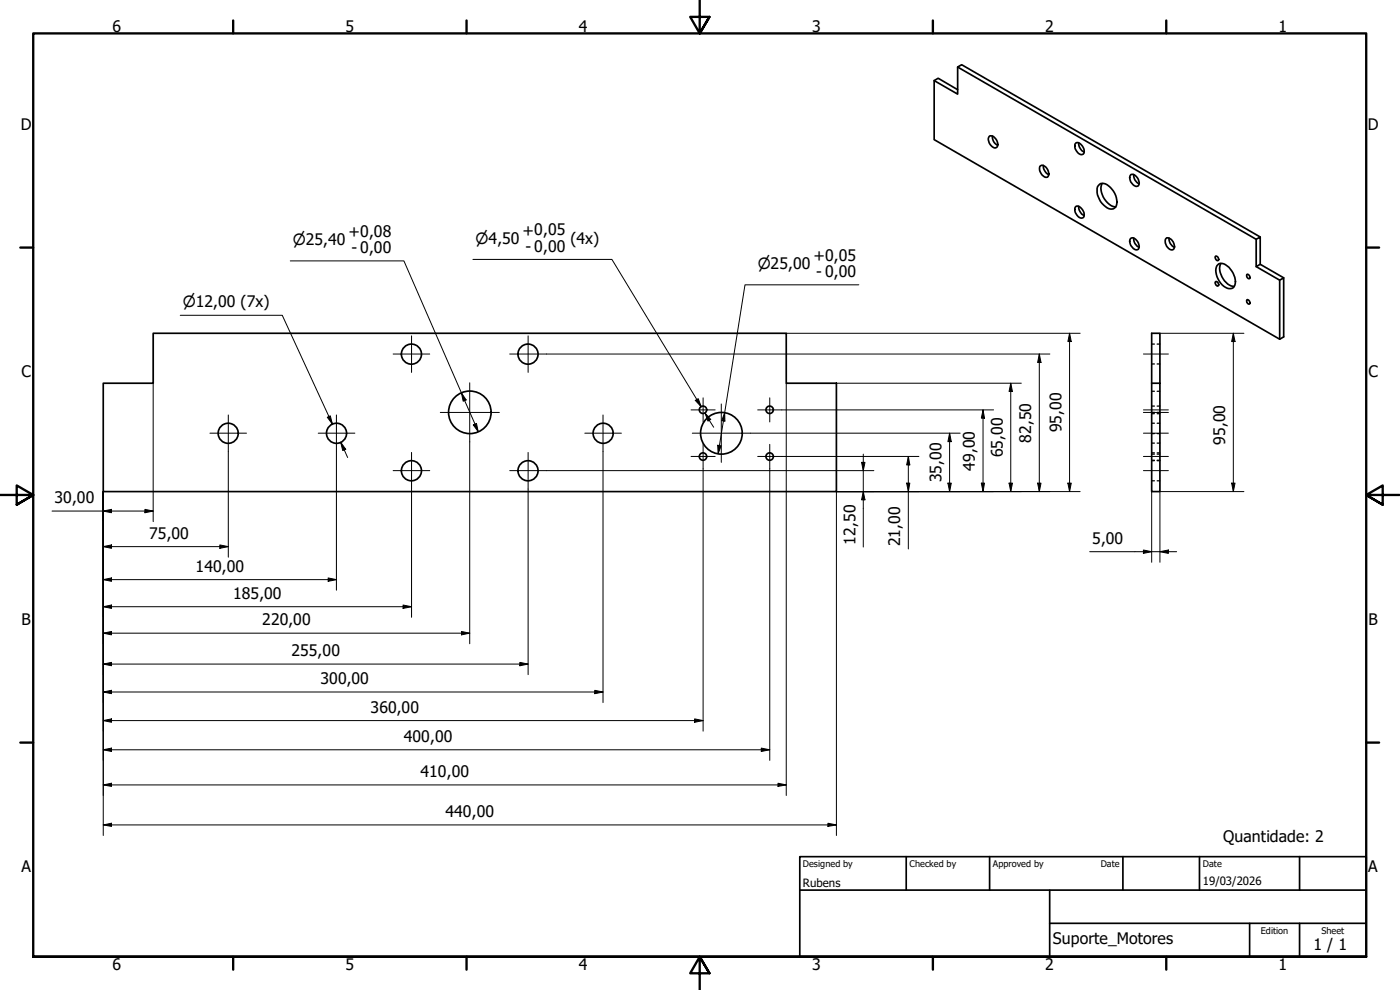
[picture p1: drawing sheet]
<svg xmlns="http://www.w3.org/2000/svg" width="420mm" height="297mm" viewBox="0 0 420 297" stroke-linecap="round" stroke-linejoin="round" font-family="sans-serif">
<!-- layer: Visible (ISO) -->
<g fill="none" stroke="#000" stroke-width=".51">
<path d="M280.4 24.2l7 4v-8.1l1.2-.7 89.6 51.7M287.4 26.9l-5.8-3.4-1.2 .7v17.7l103.6 59.9 1.3-.7v-17.7l-1.3 .7-7-4.1M287.4 20.1l89.6 51.7 1.2-.7v8.2M296.9 40.9a1.78 1.78 0 0 1 2.4 1.6l.1 .4a1.06 1.06 0 0 1-.6 1.5 1.06 1.06 0 0 1-1.4-.7l-.5-.9-.3-.8zM297.8 40.8a2.91 2.91 0 0 0 1.6 2.8M312.2 49.8a1.98 1.98 0 0 1 2.5 2 .94 .94 0 0 1-.3 1.3 .94 .94 0 0 1-1.3-.3 2.39 2.39 0 0 1-.9-3zM313.1 49.6a3.1 3.1 0 0 0 1.7 2.8M322.7 43.1a1.14 1.14 0 0 1 1.8 .4 1.89 1.89 0 0 1 .4 2.8 2.49 2.49 0 0 1-2.2-3.2zM323.7 42.8a3.1 3.1 0 0 0 1.7 2.8M329.6 55.7a2.31 2.31 0 0 1 3.6 .5 5.4 5.4 0 0 1 1.6 5.9 2.31 2.31 0 0 1-3.6-.6 5.1 5.1 0 0 1-1.6-5.8zM330.8 55a5.4 5.4 0 0 0 2.1 6.3l1 .6 .9 .2M339.4 52.4a2.42 2.42 0 0 1 2.2 3.3 1.89 1.89 0 0 1-2.4-1.5l-.2-.9z"/>
<path d="M340.2 52.4a2.83 2.83 0 0 0 1.7 2.8M322.7 62.2a1.14 1.14 0 0 1 1.8 .3 1.89 1.89 0 0 1 .4 2.9 2.49 2.49 0 0 1-2.2-3.2zM323.7 61.9a3.1 3.1 0 0 0 1.7 2.8M339.2 71.7a1.14 1.14 0 0 1 1.9 .4 1.89 1.89 0 0 1 .3 2.8 2.49 2.49 0 0 1-2.2-3.2zM340.2 71.4a2.83 2.83 0 0 0 1.7 2.8M349.9 71.6a1.98 1.98 0 0 1 2.5 2 .97 .97 0 0 1-.3 1.3 .97 .97 0 0 1-1.3-.3 2.45 2.45 0 0 1-.9-3zM350.8 71.4a2.83 2.83 0 0 0 1.7 2.8M364.8 76.9a.75 .75 0 0 1 .8 .4 .75 .75 0 0 1-.2 .9l-.6-.6zM365.3 79.7a1.95 1.95 0 0 1 3 .1 6 6 0 0 1 2.3 5.8 1.98 1.98 0 0 1-3.3 .3 5.6 5.6 0 0 1-2-6.2zM366.4 79a5.4 5.4 0 0 0 2 6.2l1 .6 1 .2M377 71.8v8.2l1.2-.7 7.1 4.1M364.9 84.4a.77 .77 0 0 1 .8 .6 .77 .77 0 0 1-.3 .8l-.5-.3-.2-.6z"/>
<path d="M374.2 82.3a.83 .83 0 0 1 .8 .4 .83 .83 0 0 1 0 .9h-.4l-.4-.5zM374.2 90a.83 .83 0 0 1 .8 .4 .83 .83 0 0 1 0 .8h-.4l-.4-.5zM384 84.1v17.7M31 115h15v-15h190v15h15v32.5h-220zM345.6 115h2.5v32.5h-2.5zM345.6 115v-15h2.5v15"/>
<circle cx="123.5" cy="106.3" r="3"/>
<circle cx="158.5" cy="106.3" r="3"/>
<circle cx="68.5" cy="130" r="3"/>
<circle cx="101" cy="130" r="3"/>
<circle cx="141" cy="123.7" r="6.4"/>
<circle cx="181" cy="130" r="3"/>
<circle cx="211" cy="137" r="1.11"/>
<circle cx="211" cy="123" r="1.11"/>
<circle cx="216.5" cy="130" r="6.3"/>
<circle cx="231" cy="123" r="1.11"/>
<circle cx="231" cy="137" r="1.11"/>
<circle cx="123.5" cy="141.2" r="3"/>
<circle cx="158.5" cy="141.2" r="3"/>
</g>
<!-- layer: Hidden (ISO) -->
<g fill="none" stroke="#000" stroke-width=".38">
<path d="M345.6 117.4h.9M345.6 109.2h.9M345.6 103.2h.9M347.3 117.4h.8M347.3 109.2h.8M347.3 103.2h.8M345.6 121.8h.9M345.6 124.1h.9M345.6 135.9h.9M345.6 138.1h.9M345.6 123.7h.9M345.6 136.3h.9"/>
<path d="M345.6 130.1h.9M345.6 127h.9M345.6 133h.9M345.6 138.2h.9M347.3 121.8h.8M347.3 124.1h.8M347.3 135.9h.8M347.3 138.1h.8M347.3 123.7h.8M347.3 136.3h.8M347.3 130.1h.8M347.3 127h.8"/>
<path d="M347.3 133h.8M347.3 138.2h.8M345.6 144.3h.9M347.3 144.3h.8"/>
</g>
<!-- layer: Border (ISO) -->
<g fill="none" stroke="#000" stroke-width=".7">
<path d="M70 6.1v3.9M140 6.1v3.9M210 0v10l-2.9-4.9h5.8l-2.9 4.9 2.9-4.9M280 6.1v3.9M350 6.1v3.9M6.1 74.3h3.9M410 74.3h3.9M0 148.5h10l-5-2.8v5.7l5-2.9-5 2.9M420 148.5h-10l5-2.8v5.7l-5-2.9 5 2.9M6.1 222.8h3.9M410 222.8h3.9M10 287.1v-277.1h400v277.1h-400h400"/>
<path d="M70 287.1v3.8M140 287.1v3.8M212.9 292l-2.9-4.9 2.9 4.9h-5.8l2.9-4.9v9.9M280 287.1v3.8M350 287.1v3.8"/>
</g>
<!-- layer: Title (ISO) -->
<path d="M240 257h170v30.1h-170zM272 257v10.1M297 257v10.1M337 257v10.1M360 257v10.1M390 257v10.1M240 267.1h170M315 277h95M315 267.1v20M375 277v10.1M390 277v10.1" fill="none" stroke="#000" stroke-width=".51"/>
<!-- layer: Center Mark (ISO) -->
<g fill="none" stroke="#000" stroke-width=".3">
<path d="M118 106.2h11M123.5 100.8v10.9M141 114.9v17.7M153 106.2h11M158.5 100.8v10.9M211 119.4v7.2M231 119.4v7.2M63 130h11M68.5 124.5v11M95.5 130h11M101 124.5v11M123.5 135.7v11"/>
<path d="M132.1 123.7h17.8M158.5 135.7v11M175.5 130h11M181 124.5v11M207.4 137h7.2M207.4 123h7.2M207.8 130h17.4M211 133.3v7.3M216.5 121.2v17.5M227.4 137h7.2M227.4 123h7.2M231 133.3v7.3"/>
<path d="M118 141.2h11M153 141.2h11"/>
</g>
<!-- layer: Centerline (ISO) -->
<path d="M343.2 106.2h7.4M343.2 123.7h7.4M343.2 130h7.4M343.2 137h7.4M343.2 123h7.4M343.2 141.2h7.4" fill="none" stroke="#000" stroke-width=".3"/>
<!-- layer: Dimension (ISO) -->
<g fill="none" stroke="#000" stroke-width=".3">
<path d="M87.1 78.3h34.1l22.3 51.2M141.9 77.8h41.7l26.8 44.2-1.3-2.1M54.1 94.6h30.6l15.1 32.6-1.1-2.2M236 100h88.2M257.7 85.5h-34.1l-8.1 50.6M321 100l.5 2.5h-1zM321 100v47.5M348.1 100h25.2M370.1 100l.5 2.5h-1zM370.1 100v47.5M46 115v41.5M138.5 117.9l1.4 2.1-.9 .4z"/>
<path d="M164 106.2h151.1M236 115v123.7M251 115h55.5M303.3 115l.5 2.5h-1zM303.3 115v32.5M311.9 106.2l.5 2.6h-1zM311.9 106.2v41.3M68.5 135.5v31.7M98.2 125.2l.9-.4 .7 2.4zM101 135.5v41.6M102.2 132.7l1.6 2.1-.9 .4zM102.2 132.7l2.1 4.6"/>
<path d="M141 132.6v60.6M142 127.5l1-.5 .5 2.5zM181 135.5v75.3M208.7 120.1l.8-.5 .9 2.4zM211.6 123.9l1.7 1.9-.8 .6zM211.6 123.9l2.6 4.3M215.4 133.6l1 .2-.9 2.3zM217.5 123.8l.1 2.6-1-.2zM225.2 130h63M234.6 137h41.2M234.6 123h63.6M258.6 138.7h1l-.5 2.5z"/>
<path d="M259.1 136.3v27.8M272.6 137l.4 2.5h-.9zM272.6 137v27.7M285 130l.5 2.5h-1zM285 130v17.5M295 123l.5 2.5h-1zM295 123v24.5M15.6 153.3h30.4M31 153.3l2.5-.5v1zM31 147.5v103.2M43.5 152.8l2.5 .5-2.5 .5zM123.5 146.7v38.5"/>
<path d="M158.5 146.7v55.7M164 141.2h98.3M211 140.6v78.8M231 140.6v87.5M259.1 147.5l.5 2.5h-1zM272.1 145h.9l-.4 2.5zM284.5 145h1l-.5 2.5zM294.5 145h1l-.5 2.5zM302.8 145h1l-.5 2.5zM311.4 145h1l-.5 2.5zM320.5 145h1l-.5 2.5zM324.2 147.5h-73.2v103.2"/>
<path d="M345.6 147.5v21.2M369.6 145h1l-.5 2.5zM373.3 147.5h-25.2v21.2M31 164l2.5-.5v1zM31 173.9l2.5-.5v1zM31 164h37.5M31 173.9h70M66 163.5l2.5 .5-2.5 .5zM98.5 173.4l2.5 .5-2.5 .5zM327 165.5h26.1M343.2 165l2.4 .5-2.4 .5zM348.1 165.5l2.5-.5v1z"/>
<path d="M31 190l2.5-.5v1zM31 182l2.5-.5v1zM31 199.2l2.5-.5v1.1zM31 190h110M31 182h92.5M31 199.2h127.5M121 181.5l2.5 .5-2.5 .5zM138.5 189.5l2.5 .5-2.5 .5zM156 198.7l2.5 .5-2.5 .6zM31 216.2l2.5-.5v1zM31 207.6l2.5-.5v1zM31 216.2h180"/>
<path d="M31 207.6h150M178.5 207.1l2.5 .5-2.5 .5zM208.5 215.7l2.5 .5-2.5 .5zM31 225l2.5-.5v1zM31 235.5l2.5-.5v1zM31 225h200M31 235.5h205M228.5 224.5l2.5 .5-2.5 .5zM233.5 235l2.5 .5-2.5 .5zM31 247.5l2.5-.5v1zM31 247.5h220M248.5 247l2.5 .5-2.5 .5z"/>
</g>
<g fill="#000">
<path d="M303.3 115l.5 2.5h-1zM311.9 106.2l.5 2.6h-1zM321 100l.5 2.5h-1zM370.1 100l.5 2.5h-1zM98.2 125.2l.9-.4 .7 2.4zM102.2 132.7l1.6 2.1-.9 .4zM138.5 117.9l1.4 2.1-.9 .4zM142 127.5l1-.5 .5 2.5zM208.7 120.1l.8-.5 .9 2.4zM211.6 123.9l1.7 1.9-.8 .6zM215.4 133.6l1 .2-.9 2.3zM217.5 123.8l.1 2.6-1-.2z"/>
<path d="M258.6 138.7h1l-.5 2.5zM272.6 137l.4 2.5h-.9zM285 130l.5 2.5h-1zM295 123l.5 2.5h-1zM31 153.3l2.5-.5v1zM43.5 152.8l2.5 .5-2.5 .5zM259.1 147.5l.5 2.5h-1zM272.1 145h.9l-.4 2.5zM284.5 145h1l-.5 2.5zM294.5 145h1l-.5 2.5zM302.8 145h1l-.5 2.5zM311.4 145h1l-.5 2.5z"/>
<path d="M320.5 145h1l-.5 2.5zM369.6 145h1l-.5 2.5zM31 164l2.5-.5v1zM31 173.9l2.5-.5v1zM66 163.5l2.5 .5-2.5 .5zM98.5 173.4l2.5 .5-2.5 .5zM343.2 165l2.4 .5-2.4 .5zM348.1 165.5l2.5-.5v1zM31 190l2.5-.5v1zM31 182l2.5-.5v1zM31 199.2l2.5-.5v1.1zM121 181.5l2.5 .5-2.5 .5z"/>
<path d="M138.5 189.5l2.5 .5-2.5 .5zM156 198.7l2.5 .5-2.5 .6zM31 216.2l2.5-.5v1zM31 207.6l2.5-.5v1zM178.5 207.1l2.5 .5-2.5 .5zM208.5 215.7l2.5 .5-2.5 .5zM31 225l2.5-.5v1zM31 235.5l2.5-.5v1zM228.5 224.5l2.5 .5-2.5 .5zM233.5 235l2.5 .5-2.5 .5zM31 247.5l2.5-.5v1zM248.5 247l2.5 .5-2.5 .5z"/>
</g>
<g font-size="4.8">
<text x="33.7" y="9.6">6</text>
<text x="103.7" y="9.6">5</text>
<text x="173.7" y="9.6">4</text>
<text x="243.7" y="9.6">3</text>
<text x="313.7" y="9.6">2</text>
<text x="383.7" y="9.6">1</text>
<text x="6.2" y="38.9">D</text>
<text x="410.5" y="38.9">D</text>
<text x="104.6" y="71.2">+0,08</text>
<text x="156.8" y="70.7">+0,05</text>
<text x="105.5" y="76.1">- 0,00</text>
<text x="157.7" y="75.6">- 0,00</text>
<text x="171.2" y="73.1">(4x)</text>
<text x="244.1" y="78.3">+0,05</text>
<text x="245" y="83.2">- 0,00</text>
<text x="6.4" y="113.1">C</text>
<text x="410.7" y="113.1">C</text>
<text x="318.6" y="129.7" transform="rotate(-90 318.6 129.7)">95,00</text>
<text x="301" y="137.2" transform="rotate(-90 301 137.2)">65,00</text>
<text x="309.5" y="132.8" transform="rotate(-90 309.5 132.8)">82,50</text>
<text x="367.7" y="133.5" transform="rotate(-90 367.7 133.5)">95,00</text>
<text x="292.6" y="141.2" transform="rotate(-90 292.6 141.2)">49,00</text>
<text x="282.6" y="144.7" transform="rotate(-90 282.6 144.7)">35,00</text>
<text x="16.4" y="150.9">30,00</text>
<text x="44.8" y="161.6">75,00</text>
<text x="256.7" y="163.4" transform="rotate(-90 256.7 163.4)">12,50</text>
<text x="270.2" y="163.9" transform="rotate(-90 270.2 163.9)">21,00</text>
<text x="327.8" y="163.1">5,00</text>
<text x="58.7" y="171.6">140,00</text>
<text x="70" y="179.6">185,00</text>
<text x="6.4" y="187.4">B</text>
<text x="78.7" y="187.6">220,00</text>
<text x="410.7" y="187.4">B</text>
<text x="87.4" y="196.8">255,00</text>
<text x="96.2" y="205.3">300,00</text>
<text x="111.2" y="213.8">360,00</text>
<text x="121.2" y="222.6">400,00</text>
<text x="126.2" y="233.1">410,00</text>
<text x="133.7" y="245.1">440,00</text>
<text x="367.1" y="252.6">Quantidade: 2</text>
<text x="6.4" y="261.7">A</text>
<text x="410.7" y="261.7">A</text>
<text x="316" y="283.3">Suporte_Motores</text>
<text x="394.2" y="285">1 / 1</text>
<text x="33.7" y="290.9">6</text>
<text x="103.7" y="290.9">5</text>
<text x="173.7" y="290.9">4</text>
<text x="243.7" y="290.9">3</text>
<text x="313.7" y="290.9">2</text>
<text x="383.7" y="290.9">1</text>
</g>
<g font-size="4.6">
<text x="87.9" y="73.5">⌀25,40</text>
<text x="142.7" y="73.1">⌀4,50</text>
<text x="227.4" y="80.7">⌀25,00</text>
<text x="54.9" y="92.1">⌀12,00 (7x)</text>
</g>
<g font-size="3.4">
<text x="241" y="266">Rubens</text>
<text x="361" y="265.5">19/03/2026</text>
</g>
<g font-size="2.7">
<text x="241" y="260.1">Designed by</text>
<text x="273" y="260.1">Checked by</text>
<text x="298" y="260.1">Approved by</text>
<text x="330.3" y="260">Date</text>
<text x="361" y="260">Date</text>
<text x="378.4" y="280.1">Edition</text>
<text x="396.6" y="280.1">Sheet</text>
</g>
</svg>
